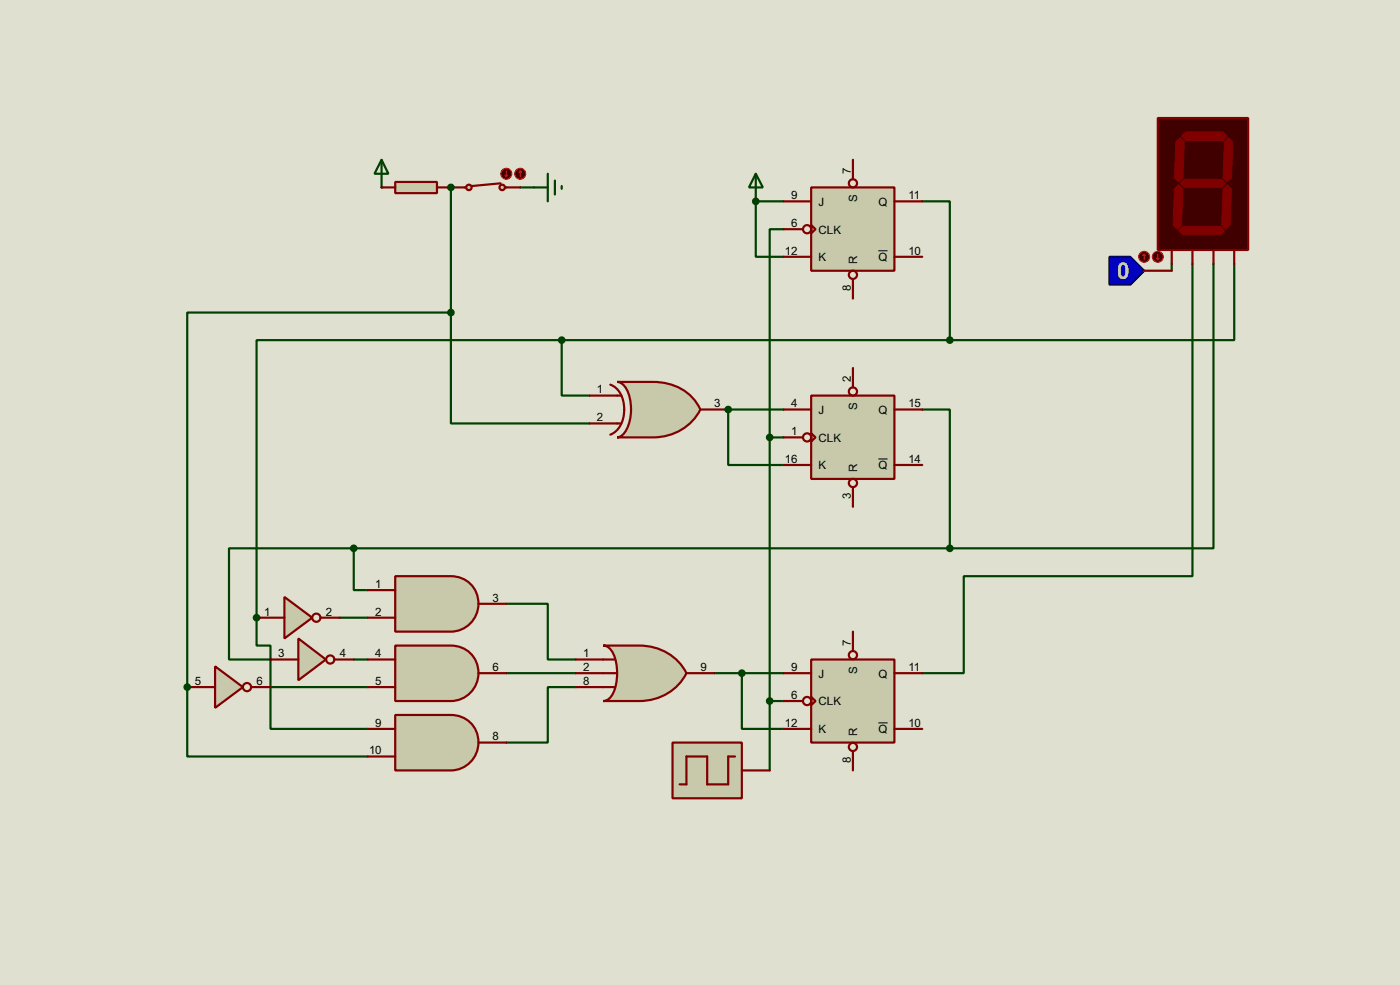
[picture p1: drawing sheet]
<svg xmlns="http://www.w3.org/2000/svg" width="256mm" height="180mm" viewBox="0 0 256 180" stroke-linecap="round" stroke-linejoin="round" font-family="sans-serif">
<path d="M0 0h256.5v180.3h-256.5z" fill="#e0e0d0"/>
<path d="M143.6 42h-2.6v38.1M141 80.1h2.6M141 80.1v48.2h2.6" fill="none" stroke="#004000" stroke-width=".4"/>
<circle cx="69.9" cy="34.3" r=".2" fill="#004000"/>
<path d="M95.3 34.3h2.5M138.5 36.9v10.1h5.1" fill="none" stroke="#004000" stroke-width=".4"/>
<circle cx="138.5" cy="36.9" r=".2" fill="#004000"/>
<path d="M138.5 36.9h5.1" fill="none" stroke="#004000" stroke-width=".4"/>
<circle cx="82.6" cy="34.3" r=".2" fill="#004000"/>
<path d="M82.6 34.3v22.9h-48.3v68.6M62.3 113.1h5.1M67.4 108h-2.6v-7.6h-22.8v20.3h7.6M92.8 110.5h7.6v10.2h5.1M49.6 125.8h17.8M64.8 120.7h2.6M92.8 123.2h12.7M105.5 125.8h-5.1v10.1h-7.6M130.9 123.2h12.7M135.9 123.2v10.2h7.7" fill="none" stroke="#004000" stroke-width=".4"/>
<circle cx="34.3" cy="125.8" r=".2" fill="#004000"/>
<path d="M102.9 62.3h-55.9v50.8M34.3 125.8v12.7h33.1" fill="none" stroke="#004000" stroke-width=".4"/>
<circle cx="47" cy="113.1" r=".2" fill="#004000"/>
<path d="M82.6 57.2v20.3h25.4M102.9 62.3v10.1h5.1M47 113.1v5.1h2.6v15.2h17.8" fill="none" stroke="#004000" stroke-width=".4"/>
<circle cx="133.4" cy="75" r=".2" fill="#004000"/>
<path d="M169 36.9h5v25.4M214.7 48.3v1.3M218.5 48.3v57.2h-41.9v17.7h-7.6M222.3 48.3v52.1h-48.3M226.1 48.3v14h-52.1M102.9 62.3h71.1M143.6 75h-10.2v10.1h10.2M169 75h5v25.4M64.8 100.4h109.2M141 128.3v12.7" fill="none" stroke="#004000" stroke-width=".4"/>
<path d="M148.6 34.3h15.3v15.3h-15.3z" fill="#c8c8aa" stroke="#800000" stroke-width=".4"/>
<g fill="none" stroke="#800000" stroke-width=".4">
<path d="M143.6 36.9h5M156.3 29.3v3.5M163.9 36.9h5.1M143.6 42h3.5M143.6 47h5M148.6 41.2l.8 .8-.8 .7zM156.3 51.1v3.6M163.9 47h5.1"/>
<circle cx="156.2" cy="33.6" r=".75"/>
<circle cx="147.8" cy="42" r=".75"/>
<circle cx="156.2" cy="50.3" r=".75"/>
</g>
<path d="M160.9 45.9h1.7" fill="none" stroke="#000" stroke-width=".18"/>
<path d="M148.6 72.4h15.3v15.3h-15.3z" fill="#c8c8aa" stroke="#800000" stroke-width=".4"/>
<g fill="none" stroke="#800000" stroke-width=".4">
<path d="M143.6 75h5M148.6 79.3l.8 .8-.8 .7zM156.3 67.4v3.5M163.9 75h5.1M143.6 80.1h3.5M143.6 85.1h5M156.3 89.2v3.6M163.9 85.1h5.1"/>
<circle cx="156.2" cy="71.7" r=".75"/>
<circle cx="147.8" cy="80.1" r=".75"/>
<circle cx="156.2" cy="88.4" r=".75"/>
</g>
<path d="M160.9 84h1.7" fill="none" stroke="#000" stroke-width=".18"/>
<path d="M148.6 120.7h15.3v15.2h-15.3z" fill="#c8c8aa" stroke="#800000" stroke-width=".4"/>
<g fill="none" stroke="#800000" stroke-width=".4">
<path d="M156.3 115.6v3.6M143.6 123.2h5M143.6 128.3h3.5M143.6 133.4h5M148.6 127.6l.8 .7-.8 .8zM156.3 137.5v3.5M163.9 123.2h5.1M163.9 133.4h5.1"/>
<circle cx="156.2" cy="119.9" r=".75"/>
<circle cx="147.8" cy="128.3" r=".75"/>
<circle cx="156.2" cy="136.7" r=".75"/>
</g>
<path d="M160.9 132.3h1.7" fill="none" stroke="#000" stroke-width=".18"/>
<g fill="#004000" stroke="#004000" stroke-width=".4">
<circle cx="141" cy="80.1" r=".5"/>
<circle cx="141" cy="128.3" r=".5"/>
</g>
<g fill="#c8c8aa" stroke="#800000" stroke-width=".4">
<circle cx="92" cy="34.3" r=".5"/>
<circle cx="85.9" cy="34.3" r=".5"/>
</g>
<path d="M82.6 34.3h2.8M91.7 33.6l-5.3 .5M92.5 34.3h2.8" fill="none" stroke="#800000" stroke-width=".4"/>
<circle cx="92.7" cy="31.8" r="1" fill="#400000" stroke="#f00" stroke-width=".2"/>
<path d="M92.5 32.1l.3 .2M92.8 31.3v1M93 32.1l-.2 .2" fill="none" stroke="#f00" stroke-width=".2"/>
<circle cx="95.3" cy="31.8" r="1" fill="#400000" stroke="#f00" stroke-width=".2"/>
<path d="M95.3 31.3l-.2 .3M95.3 31.3l.3 .3M95.3 31.3v1" fill="none" stroke="#f00" stroke-width=".2"/>
<path d="M69.9 29.3l1.3 2.5h-2.6zM69.9 29.3v5" fill="none" stroke="#004000" stroke-width=".4"/>
<path d="M72.4 33.3h7.7v2.1h-7.7z" fill="#c8c8aa" stroke="#800000" stroke-width=".4"/>
<path d="M69.9 34.3h2.5M80.1 34.3h2.5" fill="none" stroke="#800000" stroke-width=".4"/>
<path d="M97.8 34.3h2.6M100.4 31.8v5.1M101.7 33.1v2.5M102.9 34.1v.5M138.5 31.8l1.3 2.5h-2.6zM138.5 31.8v5.1" fill="none" stroke="#004000" stroke-width=".4"/>
<g fill="#004000" stroke="#004000" stroke-width=".4">
<circle cx="138.4" cy="36.9" r=".5"/>
<circle cx="82.6" cy="34.3" r=".5"/>
</g>
<path d="M72.4 105.5h10.2a5.1 5.1 0 0 1 5.1 5 5.1 5.1 0 0 1-5.1 5.1h-10.2z" fill-rule="evenodd" fill="#c8c8aa" stroke="#800000" stroke-width=".4"/>
<path d="M67.4 108h5M67.4 113.1h5M87.7 110.5h5.1" fill="none" stroke="#800000" stroke-width=".4"/>
<path d="M72.4 118.2h10.2a5.1 5.1 0 0 1 5.1 5 5.1 5.1 0 0 1-5.1 5.1h-10.2z" fill-rule="evenodd" fill="#c8c8aa" stroke="#800000" stroke-width=".4"/>
<path d="M67.4 120.7h5M67.4 125.8h5M87.7 123.2h5.1" fill="none" stroke="#800000" stroke-width=".4"/>
<path d="M72.4 130.9h10.2a5.1 5.1 0 0 1 5.1 5 5.1 5.1 0 0 1-5.1 5.1h-10.2z" fill-rule="evenodd" fill="#c8c8aa" stroke="#800000" stroke-width=".4"/>
<path d="M67.4 133.4h5M67.4 138.5h5M87.7 135.9h5.1" fill="none" stroke="#800000" stroke-width=".4"/>
<path d="M110.5 118.2h6.6a9.5 9.5 0 0 1 8.7 5 9.5 9.5 0 0 1-8.7 5.1h-6.6a2.2 2.2 0 0 0 1.9-1.5 9.2 9.2 0 0 0-.4-7.8l-.9-.7z" fill-rule="evenodd" fill="#c8c8aa" stroke="#800000" stroke-width=".4"/>
<path d="M105.5 120.7h7.1M105.5 123.2h7.6M105.5 125.8h7.1M125.8 123.2h5.1" fill="none" stroke="#800000" stroke-width=".4"/>
<circle cx="135.9" cy="123.2" r=".5" fill="#004000" stroke="#004000" stroke-width=".4"/>
<path d="M52.1 109.3l5.1 3.8-5.1 3.8z" fill="#c8c8aa" stroke="#800000" stroke-width=".4"/>
<g fill="none" stroke="#800000" stroke-width=".4">
<path d="M47 113.1h5.1M58.7 113.1h3.6"/>
<circle cx="57.9" cy="113.1" r=".75"/>
</g>
<circle cx="102.9" cy="62.3" r=".5" fill="#004000" stroke="#004000" stroke-width=".4"/>
<path d="M54.7 116.9l5 3.8-5 3.8z" fill="#c8c8aa" stroke="#800000" stroke-width=".4"/>
<g fill="none" stroke="#800000" stroke-width=".4">
<path d="M49.6 120.7h5.1M61.3 120.7h3.5"/>
<circle cx="60.5" cy="120.7" r=".75"/>
</g>
<path d="M39.4 122l5.1 3.8-5.1 3.8z" fill="#c8c8aa" stroke="#800000" stroke-width=".4"/>
<g fill="none" stroke="#800000" stroke-width=".4">
<path d="M34.3 125.8h5.1M46 125.8h3.6"/>
<circle cx="45.2" cy="125.8" r=".75"/>
</g>
<g fill="#004000" stroke="#004000" stroke-width=".4">
<circle cx="64.8" cy="100.4" r=".5"/>
<circle cx="82.6" cy="57.2" r=".5"/>
<circle cx="34.3" cy="125.8" r=".5"/>
<circle cx="47" cy="113.1" r=".5"/>
</g>
<path d="M113.1 69.9h6.6a9.2 9.2 0 0 1 8.6 5.1 9.5 9.5 0 0 1-8.6 5.1h-6.6a2.29 2.29 0 0 0 1.7-1.5 8.5 8.5 0 0 0-.4-7.9l-.9-.7z" fill-rule="evenodd" fill="#c8c8aa" stroke="#800000" stroke-width=".4"/>
<path d="M108 72.4h5.8M108 77.5h5.8M111.8 70.4a4.5 4.5 0 0 1 2.6 4.6 4.6 4.6 0 0 1-2.6 4.6M128.3 75h5.1" fill="none" stroke="#800000" stroke-width=".4"/>
<circle cx="133.4" cy="75" r=".5" fill="#004000" stroke="#004000" stroke-width=".4"/>
<path d="M212.1 21.6h16.6v24.2h-16.6z" fill="#400000" stroke="#800000" stroke-width=".4"/>
<g fill="#800000" stroke="#800000" stroke-width=".18">
<path d="M217.2 24.2h6.9l.7 .7-.7 .8h-6.9l-.7-.8z" fill-rule="evenodd"/>
<path d="M224.3 26l.8-.8 .8 .8-.3 6.6-.8 .7-.7-.7z" fill-rule="evenodd"/>
<path d="M217 32.8h6.8l.8 .8-.8 .7h-6.8l-.8-.7z" fill-rule="evenodd"/>
<path d="M215.4 26l.8-.8 .8 .8-.3 6.6-.7 .7-.8-.7z" fill-rule="evenodd"/>
<path d="M224.1 34.6l.7-.8 .8 .8-.2 6.6-.8 .8-.8-.8z" fill-rule="evenodd"/>
<path d="M216 42.2l.7-.7h6.9l.7 .7-.7 .8h-6.9z" fill-rule="evenodd"/>
<path d="M215.2 34.6l.8-.8 .7 .8-.2 6.6-.8 .8-.8-.8z" fill-rule="evenodd"/>
</g>
<path d="M214.7 45.8v2.5M218.5 45.8v2.5M222.3 45.8v2.5M226.1 45.8v2.5" fill="none" stroke="#800000" stroke-width=".4"/>
<g fill="#004000" stroke="#004000" stroke-width=".4">
<circle cx="174" cy="62.3" r=".5"/>
<circle cx="174" cy="100.4" r=".5"/>
</g>
<path d="M203.3 47h3.8l2.5 2.6-2.5 2.5h-3.8z" fill-rule="evenodd" fill="#0000c0" stroke="#000080" stroke-width=".4"/>
<path d="M209.6 49.6h5.1" fill="none" stroke="#800000" stroke-width=".4"/>
<circle cx="209.6" cy="47" r="1" fill="#400000" stroke="#f00" stroke-width=".2"/>
<path d="M209.6 46.5l-.2 .3M209.6 46.5l.3 .3M209.6 46.5v1.1" fill="none" stroke="#f00" stroke-width=".2"/>
<circle cx="212.1" cy="47" r="1" fill="#400000" stroke="#f00" stroke-width=".2"/>
<path d="M211.9 47.3l.2 .3M212.1 46.5v1.1M212.4 47.3l-.3 .3" fill="none" stroke="#f00" stroke-width=".2"/>
<path d="M123.2 135.9h12.7v10.2h-12.7z" fill="#c8c8aa" stroke="#800000" stroke-width=".4"/>
<path d="M134.7 138.5h-1.3v5.1h-3.8v-5.1h-3.8v5.1h-1.3M135.9 141h5.1" fill="none" stroke="#800000" stroke-width=".4"/>
<text font-size="4.8" fill="#c0c0c0" x="204.6" y="51.1">0</text>
<g font-size="2.4">
<text x="155.9" y="31.8" transform="rotate(-90 155.9 31.8)">7</text>
<text x="145" y="36.5">9</text>
<text x="145" y="41.6">6</text>
<text x="149.9" y="37.7">J</text>
<text x="157.1" y="37" transform="rotate(-90 157.1 37)">S</text>
<text x="160.9" y="37.7">Q</text>
<text x="166.4" y="36.5">11</text>
<text x="143.8" y="46.6">12</text>
<text x="149.9" y="42.7">CLK</text>
<text x="149.9" y="47.8">K</text>
<text x="160.9" y="47.8">Q</text>
<text x="166.4" y="46.6">10</text>
<text x="155.9" y="53.3" transform="rotate(-90 155.9 53.3)">8</text>
<text x="157.1" y="48.3" transform="rotate(-90 157.1 48.3)">R</text>
<text x="109.4" y="72">1</text>
<text x="155.9" y="69.9" transform="rotate(-90 155.9 69.9)">2</text>
<text x="109.4" y="77.1">2</text>
<text x="130.9" y="74.6">3</text>
<text x="145" y="74.6">4</text>
<text x="149.9" y="75.8">J</text>
<text x="157.1" y="75.1" transform="rotate(-90 157.1 75.1)">S</text>
<text x="160.9" y="75.8">Q</text>
<text x="166.4" y="74.6">15</text>
<text x="145" y="79.7">1</text>
<text x="149.9" y="80.8">CLK</text>
<text x="143.8" y="84.7">16</text>
<text x="149.9" y="85.9">K</text>
<text x="157.1" y="86.4" transform="rotate(-90 157.1 86.4)">R</text>
<text x="160.9" y="85.9">Q</text>
<text x="166.4" y="84.7">14</text>
<text x="155.9" y="91.4" transform="rotate(-90 155.9 91.4)">3</text>
<text x="68.8" y="107.6">1</text>
<text x="48.4" y="112.7">1</text>
<text x="59.7" y="112.7">2</text>
<text x="68.8" y="112.7">2</text>
<text x="90.2" y="110.1">3</text>
<text x="155.9" y="118.2" transform="rotate(-90 155.9 118.2)">7</text>
<text x="35.7" y="125.4">5</text>
<text x="47" y="125.4">6</text>
<text x="51" y="120.3">3</text>
<text x="62.3" y="120.3">4</text>
<text x="68.8" y="120.3">4</text>
<text x="68.8" y="125.4">5</text>
<text x="90.2" y="122.8">6</text>
<text x="106.9" y="120.3">1</text>
<text x="106.9" y="122.8">2</text>
<text x="106.9" y="125.4">8</text>
<text x="128.3" y="122.8">9</text>
<text x="145" y="122.8">9</text>
<text x="149.9" y="124">J</text>
<text x="157.1" y="123.4" transform="rotate(-90 157.1 123.4)">S</text>
<text x="160.9" y="124">Q</text>
<text x="166.4" y="122.8">11</text>
<text x="145" y="127.9">6</text>
<text x="149.9" y="129.1">CLK</text>
<text x="68.8" y="133">9</text>
<text x="90.2" y="135.5">8</text>
<text x="143.8" y="133">12</text>
<text x="149.9" y="134.2">K</text>
<text x="157.1" y="134.6" transform="rotate(-90 157.1 134.6)">R</text>
<text x="160.9" y="134.2">Q</text>
<text x="166.4" y="133">10</text>
<text x="67.6" y="138.1">10</text>
<text x="155.9" y="139.6" transform="rotate(-90 155.9 139.6)">8</text>
</g>
</svg>
